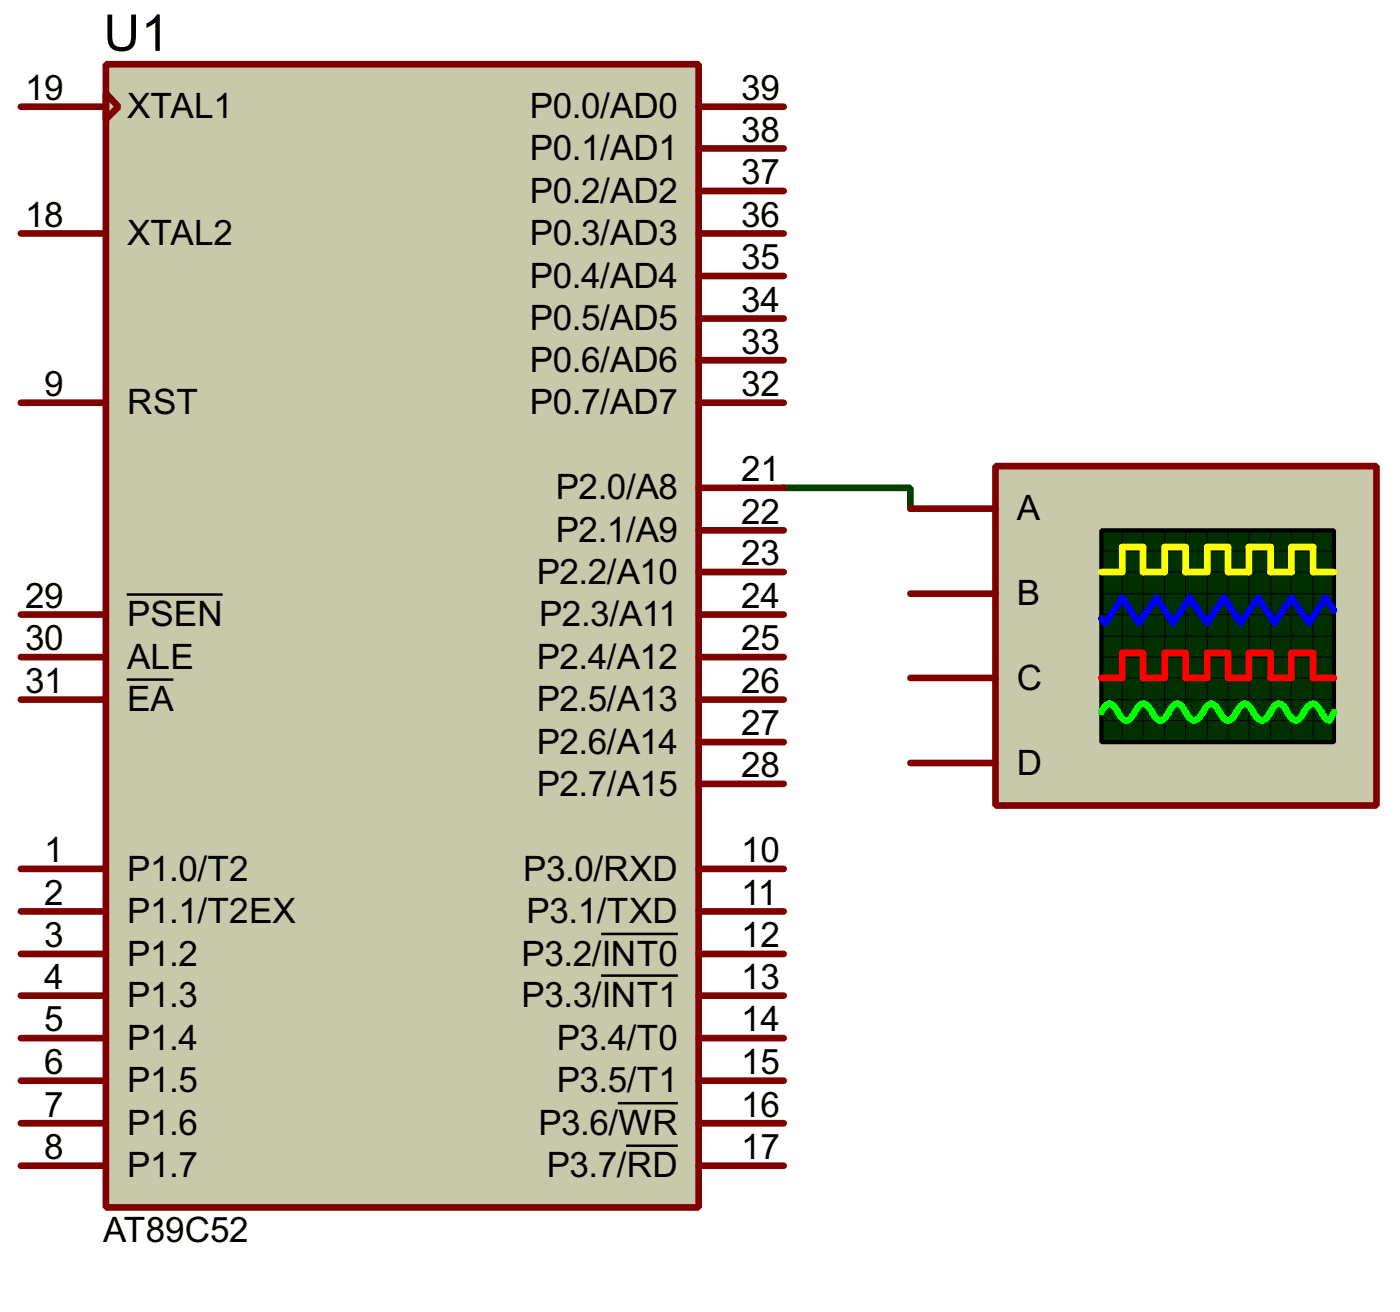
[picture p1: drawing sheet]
<svg xmlns="http://www.w3.org/2000/svg" width="84mm" height="79mm" viewBox="0 0 84 79" stroke-linecap="round" stroke-linejoin="round" font-family="sans-serif">
<path d="M47 29.3h7.6v1.2" fill="none" stroke="#004000" stroke-width=".4"/>
<path d="M6.4 3.9h35.5v68.5h-35.5z" fill="#c8c8aa" stroke="#800000" stroke-width=".4"/>
<g fill="none" stroke="#800000" stroke-width=".4">
<path d="M1.3 14h5.1M1.3 6.4h5.1M6.4 5.6l.7 .8-.7 .8zM41.9 14h5.1M41.9 6.4h5.1M41.9 8.9h5.1M41.9 11.5h5.1M41.9 16.6h5.1M41.9 19.1h5.1M1.3 39.4h5.1M1.3 36.9h5.1M1.3 24.2h5.1"/>
<path d="M41.9 39.4h5.1M41.9 36.9h5.1M41.9 24.2h5.1M41.9 21.6h5.1M41.9 29.3h5.1M41.9 31.8h5.1M41.9 34.3h5.1M1.3 42h5.1M1.3 52.1h5.1M1.3 54.7h5.1M1.3 57.2h5.1M1.3 59.7h5.1"/>
<path d="M41.9 42h5.1M41.9 52.1h5.1M41.9 54.7h5.1M41.9 57.2h5.1M41.9 59.7h5.1M41.9 47h5.1M41.9 44.5h5.1M1.3 62.3h5.1M1.3 64.8h5.1M1.3 67.4h5.1M1.3 69.9h5.1M41.9 62.3h5.1"/>
<path d="M41.9 64.8h5.1M41.9 67.4h5.1M41.9 69.9h5.1"/>
</g>
<path d="M7.6 35.7h5.8M7.6 40.8h2.8M36.1 56h4.6M36.1 58.5h4.6M37.1 66.2h3.6M37.6 68.7h3.1" fill="none" stroke="#000" stroke-width=".15"/>
<path d="M59.7 28h22.9v20.3h-22.9z" fill="#c8c8aa" stroke="#800000" stroke-width=".4"/>
<path d="M66.1 31.8h13.9v12.7h-13.9z" fill="#003000" stroke="#000" stroke-width=".25"/>
<g fill="none" stroke="#000" stroke-width=".06">
<path d="M66.1 35.6h13.9M66.1 33.1h13.9M66.1 34.3h13.9M66.1 36.9h13.9M66.1 39.4h13.9M66.1 38.2h13.9M67.3 31.8v12.7M68.6 31.8v12.7M69.9 31.8v12.7M71.1 31.8v12.7M72.4 31.8v12.7M73.7 31.8v12.7"/>
<path d="M74.9 31.8v12.7M76.2 31.8v12.7M77.5 31.8v12.7M78.8 31.8v12.7M66.1 40.7h13.9M66.1 42h13.9M66.1 43.2h13.9"/>
</g>
<path d="M66.1 34.3h1.2v-1.5h1.3v1.5h1.3v-1.5h1.2v1.5h1.3v-1.5h1.3v1.5h1.2v-1.5h1.3v1.5h1.3v-1.5h1.3v1.5h1.2" fill="none" stroke="#ff0" stroke-width=".4"/>
<path d="M66.1 40.7h1.2v-1.5h1.3v1.5h1.3v-1.5h1.2v1.5h1.3v-1.5h1.3v1.5h1.2v-1.5h1.3v1.5h1.3v-1.5h1.3v1.5h1.2" fill="none" stroke="#f00" stroke-width=".4"/>
<path d="M80 36.6l-.5-.7-1 1.5-1-1.5-1 1.5-1-1.5-1.1 1.5-1-1.5-1 1.5-1-1.5-1 1.5-1-1.5-1.1 1.5-1-1.5-1 1.5-.2-.3" fill="none" stroke="#00f" stroke-width=".4"/>
<path d="M66.1 42.7l.2-.4 .3-.1 .2 .1 .5 .8 .3 .1 .2-.1 .5-.8 .3-.1a1.72 1.72 0 0 1 .7 .9l.3 .1 .2-.1 .5-.8 .3-.1 .3 .1 .5 .8 .2 .1a1.72 1.72 0 0 0 .8-.9l.3-.1 .2 .1 .5 .8 .3 .1 .2-.1 .5-.8 .3-.1 .2 .1 .2 .3a1.09 1.09 0 0 0 .6 .6l.2-.1 .5-.8 .3-.1 .3 .1 .5 .8 .2 .1 .3-.1 .1-.3a1.09 1.09 0 0 1 .7-.6l.2 .1 .5 .8 .3 .1 .2-.5" fill="none" stroke="#0f0" stroke-width=".4"/>
<path d="M54.6 30.5h5.1M54.6 35.6h5.1M54.6 40.7h5.1M54.6 45.8h5.1" fill="none" stroke="#800000" stroke-width=".4"/>
<text font-size="3.4" x="6.2" y="3.1">U1</text>
<g font-size="2.4">
<text x="1.5" y="6">19</text>
<text x="44.5" y="6">39</text>
<text x="7.6" y="7.1">XTAL1</text>
<text x="31.8" y="7.1">P0.0/AD0</text>
<text x="31.8" y="9.6">P0.1/AD1</text>
<text x="44.5" y="8.5">38</text>
<text x="44.5" y="11">37</text>
<text x="1.5" y="13.6">18</text>
<text x="7.6" y="14.7">XTAL2</text>
<text x="31.8" y="12.2">P0.2/AD2</text>
<text x="31.8" y="14.7">P0.3/AD3</text>
<text x="31.8" y="17.3">P0.4/AD4</text>
<text x="44.5" y="13.6">36</text>
<text x="44.5" y="16.1">35</text>
<text x="2.7" y="23.8">9</text>
<text x="31.8" y="19.8">P0.5/AD5</text>
<text x="31.8" y="22.3">P0.6/AD6</text>
<text x="44.5" y="18.7">34</text>
<text x="44.5" y="21.2">33</text>
<text x="44.5" y="23.8">32</text>
<text x="7.6" y="24.9">RST</text>
<text x="31.8" y="24.9">P0.7/AD7</text>
<text x="33.3" y="30">P2.0/A8</text>
<text x="44.5" y="28.9">21</text>
<text x="32.2" y="35">P2.2/A10</text>
<text x="33.3" y="32.5">P2.1/A9</text>
<text x="44.5" y="31.4">22</text>
<text x="44.5" y="33.9">23</text>
<text x="61" y="31.2">A</text>
<text x="1.5" y="39">30</text>
<text x="1.5" y="41.6">31</text>
<text x="1.5" y="36.5">29</text>
<text x="7.6" y="40.1">ALE</text>
<text x="7.6" y="37.6">PSEN</text>
<text x="32.2" y="40.1">P2.4/A12</text>
<text x="32.3" y="37.6">P2.3/A11</text>
<text x="44.5" y="36.5">24</text>
<text x="44.5" y="39">25</text>
<text x="44.5" y="41.6">26</text>
<text x="61" y="36.3">B</text>
<text x="61" y="41.4">C</text>
<text x="7.6" y="42.7">EA</text>
<text x="32.2" y="47.7">P2.7/A15</text>
<text x="32.2" y="42.7">P2.5/A13</text>
<text x="32.2" y="45.2">P2.6/A14</text>
<text x="44.5" y="46.6">28</text>
<text x="44.5" y="44.1">27</text>
<text x="61" y="46.5">D</text>
<text x="2.7" y="51.7">1</text>
<text x="7.6" y="52.8">P1.0/T2</text>
<text x="31.4" y="52.8">P3.0/RXD</text>
<text x="44.5" y="51.7">10</text>
<text x="2.7" y="54.3">2</text>
<text x="2.7" y="56.8">3</text>
<text x="2.7" y="59.3">4</text>
<text x="7.6" y="55.4">P1.1/T2EX</text>
<text x="7.6" y="57.9">P1.2</text>
<text x="31.3" y="57.9">P3.2/INT0</text>
<text x="31.6" y="55.4">P3.1/TXD</text>
<text x="44.5" y="54.3">11</text>
<text x="44.5" y="56.8">12</text>
<text x="44.5" y="59.3">13</text>
<text x="2.7" y="61.9">5</text>
<text x="2.7" y="64.4">6</text>
<text x="7.6" y="60.4">P1.3</text>
<text x="7.6" y="63">P1.4</text>
<text x="7.6" y="65.5">P1.5</text>
<text x="31.3" y="60.4">P3.3/INT1</text>
<text x="33.4" y="63">P3.4/T0</text>
<text x="33.4" y="65.5">P3.5/T1</text>
<text x="44.5" y="61.9">14</text>
<text x="44.5" y="64.4">15</text>
<text x="2.7" y="67">7</text>
<text x="2.7" y="69.5">8</text>
<text x="7.6" y="68.1">P1.6</text>
<text x="7.6" y="70.6">P1.7</text>
<text x="32.3" y="68.1">P3.6/WR</text>
<text x="32.8" y="70.6">P3.7/RD</text>
<text x="44.5" y="69.5">17</text>
<text x="44.5" y="67">16</text>
<text x="6.2" y="74.5">AT89C52</text>
</g>
</svg>
